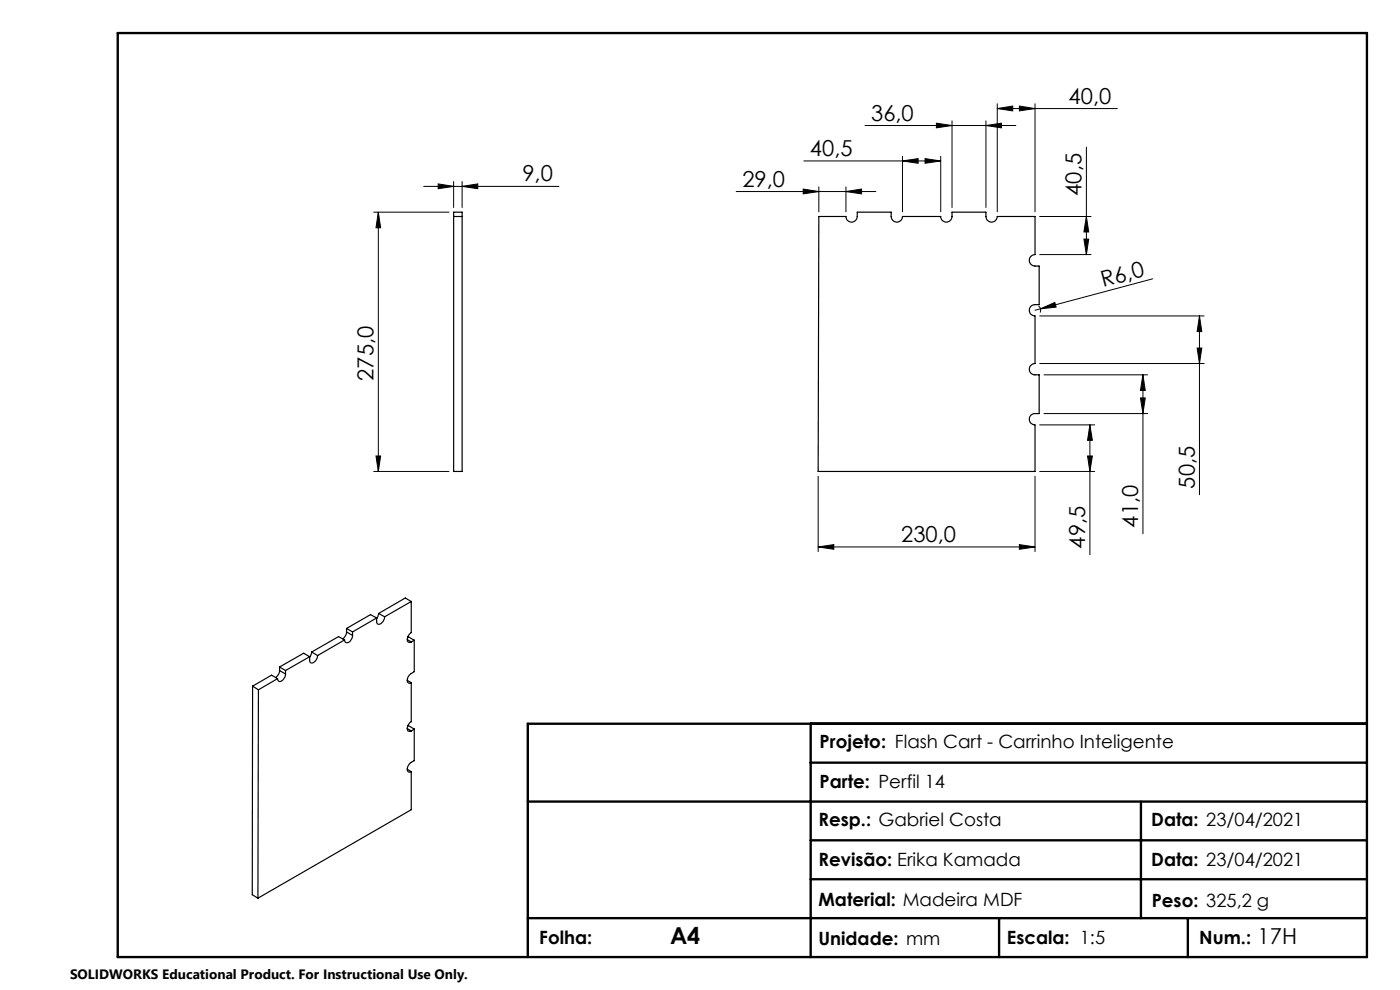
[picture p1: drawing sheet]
<svg xmlns="http://www.w3.org/2000/svg" width="297mm" height="210mm" viewBox="0 0 297 210" stroke-linecap="round" stroke-linejoin="round" font-family="sans-serif">
<g fill="none" stroke="#000" stroke-width=".21">
<path d="M89.9 39.5h28.7M93 39l3.2 .5-3.2 .5zM96.2 38.5v5.5M98 39.5l3.4-.5v1zM98 38.5v5.5M170.5 34.1h29.1M173.7 39.6v5.3M179.5 39.6v5.3M183.5 26.6h32M191.5 34.1l3.3-.5v1zM191.5 33.2v11.7M196.3 33.6l3.3 .5-3.3 .5z"/>
<path d="M198.6 26.1l3.4 .5-3.4 .5zM199.6 33.2v11.7M202 25.6v18.4M209.2 26.6l3.2-.5v1zM209.2 25.6v18.4M211.6 23l3.2-.5v1zM211.6 22v22.9M211.6 23h25.4M216.3 22.5l3.3 .5-3.3 .5zM219.6 22v22.9M230.5 31.2v22.8M79.3 45h15.9"/>
<path d="M80.3 45v55M80.3 45l.5 3.3h-1zM156.2 40.6h29.6M170.4 40.1l3.3 .5-3.3 .5zM179.5 40.6l3.3-.5v1zM220.6 54h10.9M220.6 45.9h10.9M229.9 50.7h1.1l-.5 3.3zM230.5 45.9l.5 3.3h-1.1zM244.5 59.2l-23.8 6.3M220.3 64.9a1.16 1.16 0 0 1 .4 1.4M220.6 77.1h34.8"/>
<path d="M220.6 67h34.8M220.7 65.5l3.1-1.3 .2 .9zM220.7 65.5l-1.1 .3M221.5 79.5h22M242.5 79.5l.5 3.3h-1.1zM242.5 79.5v33.7M254 73.8h1l-.5 3.3zM254.5 67l.5 3.3h-1zM254.5 67v37.9M79.8 96.7h1l-.5 3.3zM220.6 90.1h11.6M221.5 87.7h22"/>
<path d="M230.7 96.7h1l-.5 3.3zM231.2 90.1v27.6M231.2 90.1l.5 3.3h-1zM241.9 84.4h1.1l-.5 3.3zM79.3 100h15.9M173.6 116l3.3-.5v1zM173.6 101v16M173.6 116h46M216.3 115.5l3.3 .5-3.3 .5zM219.6 101v16M220.6 100h11.6"/>
</g>
<path d="M25 7h265v196h-265zM172 153.5v49.5M290 153.5h-178v49.5M112 170h178M172 178.3h118M172 161.8h118M242 170v24.8M112 194.8h178M172 186.5h118M211.9 194.8v8.2M252 194.8v8.2" fill="none" stroke="#000" stroke-width=".5"/>
<g fill="#000">
<path d="M220.7 65.5l3.1-1.3 .2 .9z"/>
<path d="M209.2 26.6l3.2-.5v1zM198.6 26.1l3.4 .5-3.4 .5z"/>
<path d="M216.3 22.5l3.3 .5-3.3 .5zM211.6 23l3.2-.5v1zM196.3 33.6l3.3 .5-3.3 .5zM191.5 34.1l3.3-.5v1zM179.5 40.6l3.3-.5v1zM170.4 40.1l3.3 .5-3.3 .5z"/>
<path d="M231.2 90.1l.5 3.3h-1zM230.7 96.7h1l-.5 3.3z"/>
<path d="M241.9 84.4h1.1l-.5 3.3zM242.5 79.5l.5 3.3h-1.1zM254 73.8h1l-.5 3.3zM254.5 67l.5 3.3h-1zM229.9 50.7h1.1l-.5 3.3zM230.5 45.9l.5 3.3h-1.1z"/>
<path d="M79.8 96.7h1l-.5 3.3zM80.3 45l.5 3.3h-1z"/>
<path d="M173.6 116l3.3-.5v1zM216.3 115.5l3.3 .5-3.3 .5zM93 39l3.2 .5-3.2 .5zM98 39.5l3.4-.5v1z"/>
</g>
<g fill="none" stroke="#000" stroke-width=".25">
<path d="M96.2 45.9v54.1h1.8v-54.1M96.2 45.9v-.9h1.8v.9M96.2 45.9h1.8M173.7 45.9h5.8a1.2 1.2 0 0 0 1.2 1.2 1.2 1.2 0 0 0 1.2-1.2v-.9h7.2a2.01 2.01 0 0 0 .3 1.8 1.2 1.2 0 0 0 1.3 .2 1.2 1.2 0 0 0 .8-1.1h8.1a1.2 1.2 0 0 0 1.2 1.2 1.2 1.2 0 0 0 1.2-1.2v-.9h7.2v.9a1.2 1.2 0 0 0 1.2 1.2 1.2 1.2 0 0 0 1.2-1.2h8v8.1a1.22 1.22 0 0 0-1.2 1.2 1.22 1.22 0 0 0 1.2 1.2h.9v8.2h-.9a1.2 1.2 0 0 0-1.2 1.2 1.2 1.2 0 0 0 1.2 1.2v10.1a1.2 1.2 0 0 0-1.2 1.2 1.2 1.2 0 0 0 1.2 1.2h.9v8.2a1.84 1.84 0 0 0-1.8 .4 1.21 1.21 0 0 0-.2 1.3 1.21 1.21 0 0 0 1.1 .7v9.9h-46zM65.7 139.3l-5.1 2.9M65.7 139.3l-1.3-.7-5.1 2.9M66.1 138.3l-.4 1.1M66.1 138.3l1.3 .8M67.4 139.1a1.51 1.51 0 0 1-1.4 1.5l-.3-.4v-.9M73.1 135.7l-5.7 3.4M73.1 135.7l-1.3-.7-5.7 3.3M73.5 134a1.83 1.83 0 0 1-.8 1.5"/>
<path d="M73.5 134l1.3 .8M73.5 133.3l1.3 .7M73.5 133.3v.7M74.8 134.8a1.27 1.27 0 0 1-1.5 1.4l-.2-.5M74.8 134v.8M79.9 131.1l-5.1 2.9M79.9 131.1l-1.3-.7-5.1 2.9M80.3 130.1l-.4 1.1M80.3 130.1l1.3 .7M81.6 130.8a1.51 1.51 0 0 1-1.4 1.6l-.3-.4v-.9M86.4 135.7l.8 .5M86.5 135.1l1.4 .7"/>
<path d="M87.2 127.6v6.6a1.51 1.51 0 0 0-.6 2h.6M87.2 127.6l-5.6 3.2M87.2 127.6l-1.2-.7-5.7 3.2M87.9 135.8v6.7l-.7 .4a1.29 1.29 0 0 0-.5 2l.5-.1M87.9 135.8l-.7 .4M53.6 145.5l-.1 44.3 1.2 .7M53.6 145.5l1.2 .8M54.8 146.3l-.1 44.2M58.9 144l-4.1 2.3M58.9 144l-1.3-.8-4 2.3M59.3 142.2a1.82 1.82 0 0 1-.8 1.5M59.3 142.2l1.3 .8"/>
<path d="M59.3 141.5l1.3 .7M59.3 141.5v.7M60.6 143a1.32 1.32 0 0 1-1.5 1.5l-.2-.5M60.6 142.2v.8M86.4 144.3l.8 .5M86.4 154.5l.8 .5M86.5 154l.1-.1 1.3 .7M87.2 144.8v8.3a1.51 1.51 0 0 0-.6 2l.6-.1M87.9 154.6v6.8a2.19 2.19 0 0 0-1.5 1.7 .54 .54 0 0 0 .2 .6 .54 .54 0 0 0 .6 0M87.9 154.6l-.7 .4M86.4 163.2l.8 .5M87.2 163.7v8.1l-32.5 18.7"/>
</g>
<text font-size="4.9" x="142.1" y="200.2">A4</text>
<g font-size="4.7">
<text x="226.7" y="22">40,0</text>
<text x="184.8" y="25.6">36,0</text>
<text x="171.8" y="33.1">40,5</text>
<text x="110.8" y="38.5">9,0</text>
<text x="157.5" y="39.6">29,0</text>
<text x="229.5" y="41.6" transform="rotate(-90 229.5 41.6)">40,5</text>
<text x="234" y="60.9" transform="rotate(-15 234 60.9)">R6,0</text>
<text x="79.3" y="80.8" transform="rotate(-90 79.3 80.8)">275,0</text>
<text x="253.5" y="103.6" transform="rotate(-90 253.5 103.6)">50,5</text>
<text x="241.5" y="111.9" transform="rotate(-90 241.5 111.9)">41,0</text>
<text x="191.2" y="115">230,0</text>
<text x="230.2" y="116.4" transform="rotate(-90 230.2 116.4)">49,5</text>
<text x="266.8" y="200.2">17H</text>
</g>
<g font-size="3.9">
<text x="173.9" y="158.6">Projeto: Flash Cart - Carrinho Inteligente</text>
<text x="173.9" y="167.2">Parte: Perfil 14</text>
<text x="173.6" y="175.1">Resp.: Gabriel Costa</text>
<text x="244.2" y="175.3">Data: 23/04/2021</text>
<text x="173.6" y="183.7">Revisão: Erika Kamada</text>
<text x="244.2" y="183.7">Data: 23/04/2021</text>
<text x="173.6" y="192.2">Material: Madeira MDF</text>
<text x="244.3" y="192.3">Peso: 325,2 g</text>
<text x="114.4" y="200.2">Folha:</text>
<text x="173.6" y="200.4">Unidade: mm</text>
<text x="213.6" y="200.2">Escala: 1:5</text>
<text x="254.4" y="200.2">Num.:</text>
</g>
<text font-size="2.9" x="14.9" y="207.6">SOLIDWORKS Educational Product. For Instructional Use Only.</text>
</svg>
